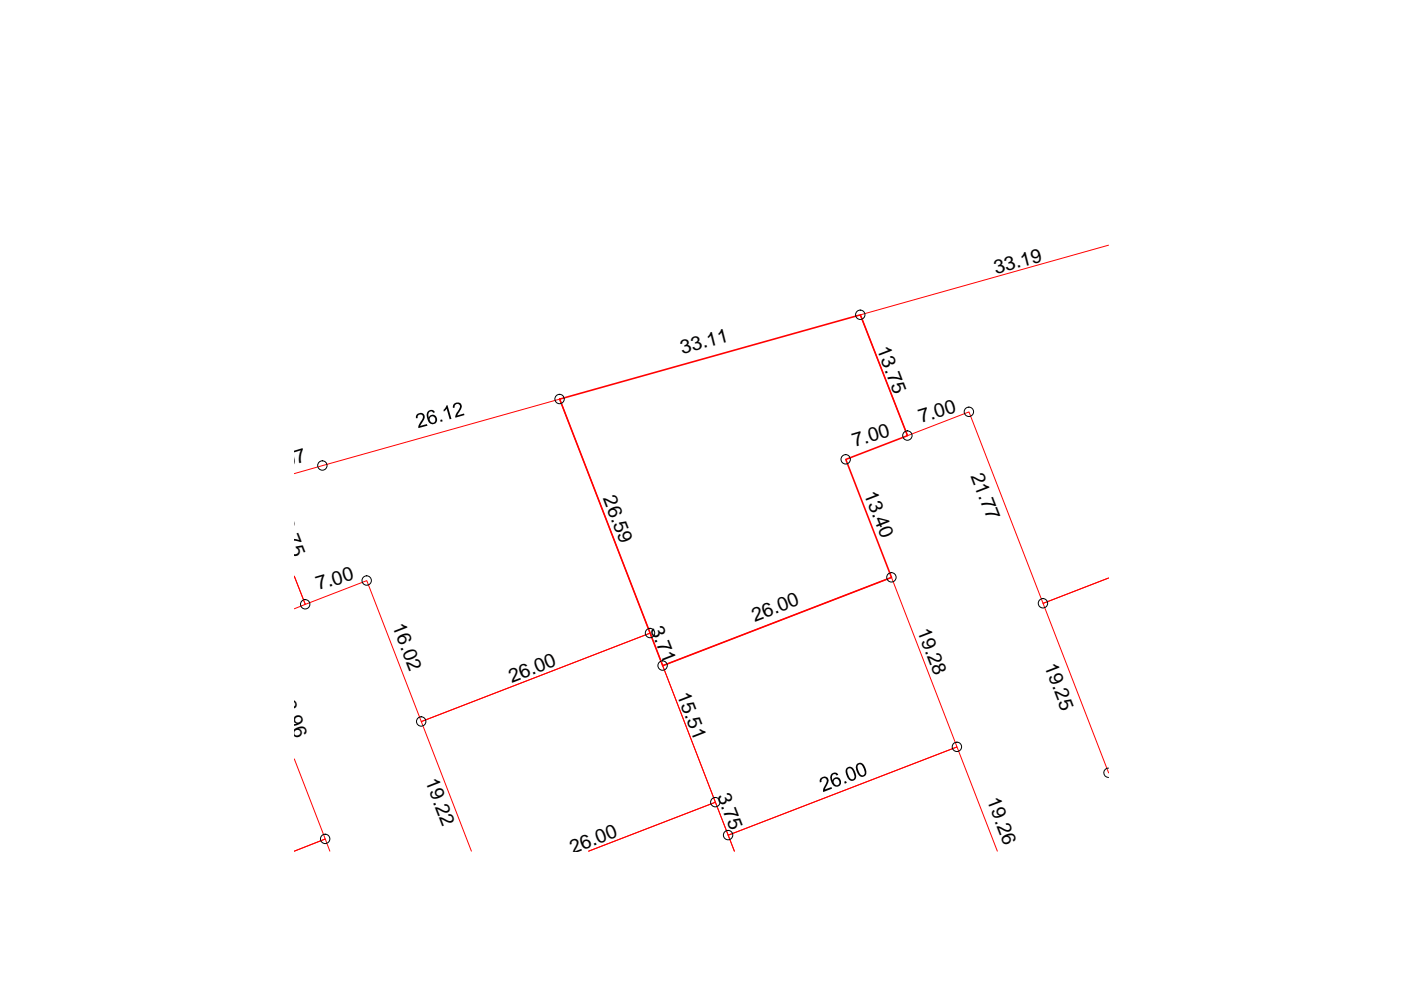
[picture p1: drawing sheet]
<svg xmlns="http://www.w3.org/2000/svg" width="297mm" height="210mm" viewBox="0 0 297 210" stroke-linecap="round" stroke-linejoin="round" font-family="sans-serif">
<path d="M235 52l-52.6 14.8 10 25.6 13-5.1 15.7 40.6 13.9-5.3-13.9 5.3 13.9 36M62.4 100.4l56.3-15.8 19.1 49.6-48.5 18.8-11.5-29.9-13.1 5-2.3-5.9 2.3 5.9-2.3 1M140.5 141.1l48.5-18.7 13.9 36-48.5 18.7zM62.4 160.9l6.6 17-6.6 2.6 6.6-2.6 .9 2.6M99.9 180.5l-10.6-27.5 48.5-18.8 13.9 35.9-26.9 10.4 26.9-10.4 4 10.4-1.3-3.4 48.5-18.7 8.6 22.1" fill="none" stroke="#f00" stroke-width=".21"/>
<path d="M118.7 84.6l63.7-17.8 10 25.6-13.1 5 9.7 25-48.5 18.7z" fill="none" stroke="#f00" stroke-width=".34"/>
<g fill="none" stroke="#000" stroke-width=".21">
<path d="M235 162.9a1 1 0 0 0-1 1 1 1 0 0 0 1 .9"/>
<circle cx="182.4" cy="66.7" r=".99"/>
<circle cx="68.3" cy="98.7" r=".99"/>
<circle cx="118.6" cy="84.6" r=".99"/>
<circle cx="179.3" cy="97.4" r=".99"/>
<circle cx="192.4" cy="92.4" r=".99"/>
<circle cx="205.4" cy="87.3" r=".99"/>
<circle cx="64.7" cy="128.1" r=".99"/>
<circle cx="77.7" cy="123.1" r=".99"/>
<circle cx="137.8" cy="134.2" r=".99"/>
<circle cx="189" cy="122.4" r=".99"/>
<circle cx="221.1" cy="127.9" r=".99"/>
<circle cx="89.3" cy="153" r=".99"/>
<circle cx="140.5" cy="141.1" r=".99"/>
<circle cx="202.9" cy="158.3" r=".99"/>
<circle cx="68.9" cy="177.9" r=".99"/>
<circle cx="151.7" cy="170.1" r=".99"/>
<circle cx="154.4" cy="177.1" r=".99"/>
</g>
<g fill="#000">
<path d="M88.3 88l.8-.5 .6 .2 .3 .4v.5l-.9 1.7 1.4-.4 .1 .4-1.9 .5 .1-.7 .8-1.4 .1-.5-.4-.3h-.4l-.3 .3v.4l-.4 .1zM93.3 89l.4-.1 .2 .4-.5 .2zM94.6 86l.3-.1 .8 2.9-.4 .1-.6-2.2-.6 .6-.1-.4zM96.2 85.6l.6-.3h.5l.6 .6-.1 .8-.9 1.4 1.5-.4 .1 .3-1.9 .6v-.7l.9-1.5v-.3l-.3-.4-.3-.1-.5 .3v.5l-.3 .1-.1-.4zM174.1 164.9l.7-.3 .3 .1 .5 .5v.7l-.7 1.5 1.4-.5 .1 .3-1.9 .7v-.6l.7-1.3 .1-.6-.2-.3-.5-.1-.4 .2v.6l-.4 .1v-.6zM179 165.7l.4-.1 .1 .4-.4 .2z"/>
<path d="M90.7 87.2l.6-.3h.4l.5 .4v.1l-.3 .1-.4-.3-.4 .1-.2 .2-.1 .6 .1 .5 .2-.4 .5-.3 .4 .1 .4 .2 .3 .6v.4l-.4 .6-.9 .1-.6-.5-.3-1.2v-.6zM91.4 88.3l-.3 .4 .1 .6 .4 .3h.4l.3-.4-.1-.6-.4-.3z"/>
<path d="M176.2 164.2l.7-.4h.4l.4 .3v.2l-.3 .1-.3-.3-.4 .1-.3 .2v.5l.1 .6 .2-.4 .5-.3 .8 .2 .3 .6v.6l-.2 .4-.5 .2h-.4l-.6-.4-.5-1.2zM177 165.2l-.3 .4 .2 .6 .3 .3h.5l.3-.4-.2-.7-.3-.3z"/>
<path d="M179.5 162.9l.4-.3h.4l.8 .7 .4 1.5-.4 .6-.8 .1-.6-.6-.4-1.2zM179.9 162.9l-.3 .6 .3 1 .4 .6 .5 .1 .4-.4-.3-1.2-.4-.6z"/>
<path d="M181.7 162l.8-.3 .7 .5 .5 1.2v.6l-.2 .5-.9 .2-.6-.4-.5-1.2-.1-.5zM181.9 162.2v.8l.6 1.3a.59 .59 0 0 0 .8-.2 .59 .59 0 0 0 0-.7l-.7-1.3h-.4z"/>
</g>
<g font-size="4.1">
<text x="211.1" y="58" transform="rotate(-14 211.1 58)">33.19</text>
<text x="144.7" y="75" transform="rotate(-14 144.7 75)">33.11</text>
<text x="185.9" y="74" transform="rotate(69 185.9 74)">13.75</text>
<text x="195.2" y="89.7" transform="rotate(-17 195.2 89.7)">7.00</text>
<text x="181.1" y="94.7" transform="rotate(-17 181.1 94.7)">7.00</text>
<text x="57.4" y="100" transform="rotate(-17 57.4 100)">7.07</text>
<text x="205.7" y="100.8" transform="rotate(69 205.7 100.8)">21.77</text>
<text x="127.8" y="105.7" transform="rotate(69 127.8 105.7)">26.59</text>
<text x="183.2" y="104.6" transform="rotate(69 183.2 104.6)">13.40</text>
<text x="58.4" y="108.6" transform="rotate(69 58.4 108.6)">13.75</text>
<text x="67.5" y="125.1" transform="rotate(-17 67.5 125.1)">7.00</text>
<text x="160" y="131.8" transform="rotate(-21 160 131.8)">26.00</text>
<text x="83.1" y="132.8" transform="rotate(69 83.1 132.8)">16.02</text>
<text x="137.9" y="133.4" transform="rotate(69 137.9 133.4)">3.71</text>
<text x="194.4" y="133.8" transform="rotate(69 194.4 133.8)">19.28</text>
<text x="221.4" y="141.2" transform="rotate(69 221.4 141.2)">19.25</text>
<text x="58.9" y="146.9" transform="rotate(69 58.9 146.9)">23.96</text>
<text x="108.5" y="144.7" transform="rotate(-21 108.5 144.7)">26.00</text>
<text x="143.5" y="147.4" transform="rotate(69 143.5 147.4)">15.51</text>
<text x="90.1" y="165.7" transform="rotate(69 90.1 165.7)">19.22</text>
<text x="152" y="168.7" transform="rotate(69 152 168.7)">3.75</text>
<text x="209.2" y="169.7" transform="rotate(69 209.2 169.7)">19.26</text>
<text x="121.5" y="181" transform="rotate(-21 121.5 181)">26.00</text>
</g>
</svg>
